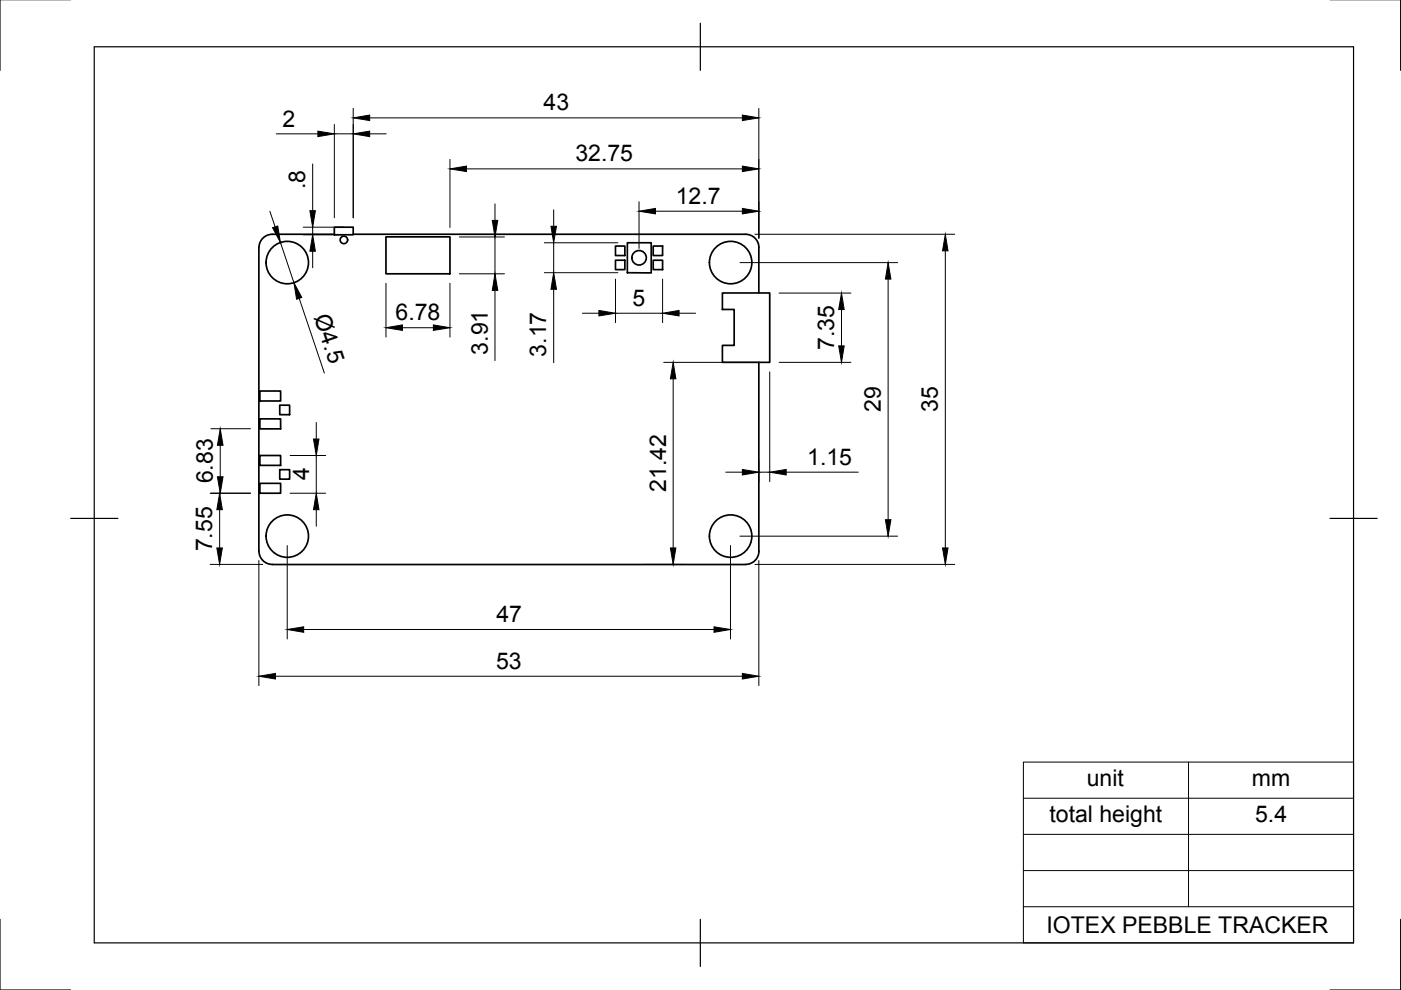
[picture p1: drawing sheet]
<svg xmlns="http://www.w3.org/2000/svg" width="297mm" height="210mm" viewBox="0 0 297 210" stroke-linecap="round" stroke-linejoin="round" font-family="sans-serif">
<!-- layer: Visible -->
<g fill="none" stroke="#000" stroke-width=".36">
<path d="M54.9 52.5v64.4M70.9 48.2h4v1.6h-4zM70.9 49.7h-13.2a2.83 2.83 0 0 0-2.8 2.8M74.9 49.7h83.2a2.83 2.83 0 0 1 2.8 2.8M81.8 50.2h13.6v7.9h-13.6zM130.5 55.2h2v2h-2zM130.5 52.2h2v2h-2zM133 51.5h5.1v6.4l-5.1-.1zM138.5 55.2h2v2h-2zM138.5 52.2h2v2h-2zM160.9 52.5v9.6M153.2 62.1h10v14.7h-10v-3.6h2.5v-7.6h-2.5z"/>
<path d="M160.9 76.8v40.1M55.1 82.9h4.4v2.1h-4.4zM55.1 88.8h4.4v2.1h-4.4zM55.1 96.6h4.4v2.1h-4.4zM59.3 99.6h2.1v2h-2.1zM59.3 85.9h2.1v2h-2.1zM54.9 116.8a2.86 2.86 0 0 0 2.8 2.9h100.4a2.83 2.83 0 0 0 2.8-2.9M55.1 102.5h4.4v2.1h-4.4z"/>
<circle cx="60.9" cy="55.7" r="4.5"/>
<circle cx="72.9" cy="50.9" r=".79"/>
<circle cx="135.5" cy="54.7" r="1.53"/>
<circle cx="154.9" cy="55.7" r="4.5"/>
<circle cx="60.9" cy="113.7" r="4.5"/>
<circle cx="154.9" cy="113.7" r="4.5"/>
</g>
<!-- layer: Border -->
<path d="M0 -.1v15M297 -.1v15M20 9.9h267v190h-267zM148.5 4.9v10M15 109.9h10M282 109.9h10M0 194.9v15h15M148.5 194.9v10M297 194.9v15h-15" fill="none" stroke="#000" stroke-width=".25"/>
<!-- layer: Dimensions -->
<g fill="none" stroke="#000" stroke-width=".21">
<path d="M58.6 28.4h8.8M66.3 34.8v9.9M70.9 26.4v19.8M70.9 28.4h4M74.9 23v23.2M78.4 25h79M78.4 28.4h3.5M95.4 33.8v14.4M98.9 35.8h58.5M160.9 23v27.5M57.2 44.8l1.1 3.3M59.5 51.4l2.8 8.5"/>
<path d="M64.3 49.8h8.6M64.3 48.2h8.6M66.3 48.2v1.6M66.3 53.3v3.5M97.4 58.1h9.6M97.4 50.2h9.6M104.9 43.2v3.5M104.9 50.2v7.9M115.4 57.8h15.6M115.4 51.5h15.6M117.4 44.5v3.5M117.4 51.5v6.3"/>
<path d="M130.5 59.2v9.2M135.5 42.8v9.9M139 44.8h18.4M140.5 59.2v9.2M156.9 55.7h33.4M160.1 49.7h42.3M188.3 59.2v51M200.4 53.2v63M63.4 63.3l5.4 15.8M81.8 60.1v11.4M85.3 69.5h6.6M95.4 60.1v11.4"/>
<path d="M104.9 61.6v14.9M117.4 61.3v15.6M123.5 66.4h3.5M130.5 66.4h10M140.7 76.8h20.5M144 66.4h3.5M163.2 78.8v23.3M165.2 76.8h15.2M165.2 62.1h15.2M178.4 65.6v7.7M44.7 90.9h8.4M46.7 94.4v6.7"/>
<path d="M61.5 96.6h7.5M67.1 89.6v3.5M67.1 96.6v8M142.7 80.3v35.9M160.9 97.7v4.4M44.6 119.7h11.1M44.6 104.6h8.5M46.6 108.1v8.1M54.9 118.8v26.6M60.9 115.7v19.8M61.5 104.6h7.5M67.1 108.1v3.5"/>
<path d="M136.5 119.7h8.2M153.9 100.1h3.5M154.9 115.7v19.8M156.9 113.7h33.4M160.1 119.7h42.3M160.9 118.8v26.6M160.9 100.1h2.3M166.7 100.1h15.3M64.4 133.5h87M58.4 143.4h99"/>
</g>
<g fill="#000" stroke="#000" stroke-width=".21">
<path d="M67.4 27.8l3.5 .6-3.5 .6zM74.9 25l3.5-.6v1.2zM74.9 28.4l3.5-.6v1.2zM95.4 35.8l3.5-.6v1.2zM157.4 35.2l3.5 .6-3.5 .6zM157.4 24.4l3.5 .6-3.5 .6zM57.8 48.3l1.1-.4 .6 3.5zM66.3 49.8l.6 3.5h-1.2zM65.7 44.7h1.2l-.6 3.5zM104.4 46.7h1.1l-.6 3.5zM116.8 48h1.2l-.6 3.5zM135.5 44.8l3.5-.6v1.2z"/>
<path d="M157.4 44.2l3.5 .6-3.5 .6zM188.3 55.7l.6 3.5h-1.2zM200.4 49.7l.6 3.5h-1.2zM62.3 59.9l1.7 3.2-1.1 .4zM81.8 69.5l3.5-.6v1.2zM91.9 68.9l3.5 .6-3.5 .6zM104.9 58.1l.6 3.5h-1.1zM117.4 57.8l.6 3.5h-1.2zM127 65.8l3.5 .6-3.5 .6zM140.5 66.4l3.5-.6v1.2zM177.8 73.3h1.2l-.6 3.5zM178.4 62.1l.6 3.5h-1.2z"/>
<path d="M46.7 90.9l.6 3.5h-1.2zM66.5 93.1h1.1l-.5 3.5zM142.7 76.8l.6 3.5h-1.2zM157.4 99.5l3.5 .6-3.5 .6zM163.2 100.1l3.5-.6v1.2zM46.6 104.6l.5 3.5h-1.1zM46 116.2h1.1l-.5 3.5zM46.1 101.1h1.2l-.6 3.5zM67.1 104.6l.5 3.5h-1.1zM142.1 116.2h1.2l-.6 3.5zM187.7 110.2h1.2l-.6 3.5zM199.8 116.2h1.2l-.6 3.5z"/>
<path d="M60.9 133.5l3.5-.6v1.2zM151.4 132.9l3.5 .6-3.5 .6zM54.9 143.4l3.5-.6v1.2zM157.4 142.8l3.5 .6-3.5 .6z"/>
</g>
<!-- layer: BOM -->
<path d="M217 161.6h70v38.3h-70zM217 176.9h70M217 169.2h70M252 161.6v30.6M217 192.2h70M217 184.6h70" fill="none" stroke="#000" stroke-width=".21"/>
<g font-size="4.9">
<text x="115.3" y="23.4">43</text>
<text x="59.9" y="26.9">2</text>
<text x="122" y="34.2">32.75</text>
<text x="64.7" y="40.1" transform="rotate(-90 64.7 40.1)">.8</text>
<text x="143.3" y="43.3">12.7</text>
<text x="134.1" y="64.8">5</text>
<text x="66.5" y="67.3" transform="rotate(71 66.5 67.3)">Ø4.5</text>
<text x="83.9" y="67.9">6.78</text>
<text x="103.4" y="75.2" transform="rotate(-90 103.4 75.2)">3.91</text>
<text x="115.8" y="75.6" transform="rotate(-90 115.8 75.6)">3.17</text>
<text x="176.8" y="74.2" transform="rotate(-90 176.8 74.2)">7.35</text>
<text x="186.8" y="87.4" transform="rotate(-90 186.8 87.4)">29</text>
<text x="198.9" y="87.4" transform="rotate(-90 198.9 87.4)">35</text>
<text x="65.6" y="101.8" transform="rotate(-90 65.6 101.8)">4</text>
<text x="171.2" y="98.6">1.15</text>
<text x="45.1" y="102.5" transform="rotate(-90 45.1 102.5)">6.83</text>
<text x="141.2" y="104.3" transform="rotate(-90 141.2 104.3)">21.42</text>
<text x="45" y="116.9" transform="rotate(-90 45 116.9)">7.55</text>
<text x="105.2" y="132">47</text>
<text x="105.2" y="141.8">53</text>
<text x="230.4" y="166.6">unit</text>
<text x="265.4" y="166.6">mm</text>
<text x="222.5" y="174.3">total height</text>
<text x="266.1" y="174.3">5.4</text>
<text x="221.9" y="197.8">IOTEX PEBBLE TRACKER</text>
</g>
</svg>
